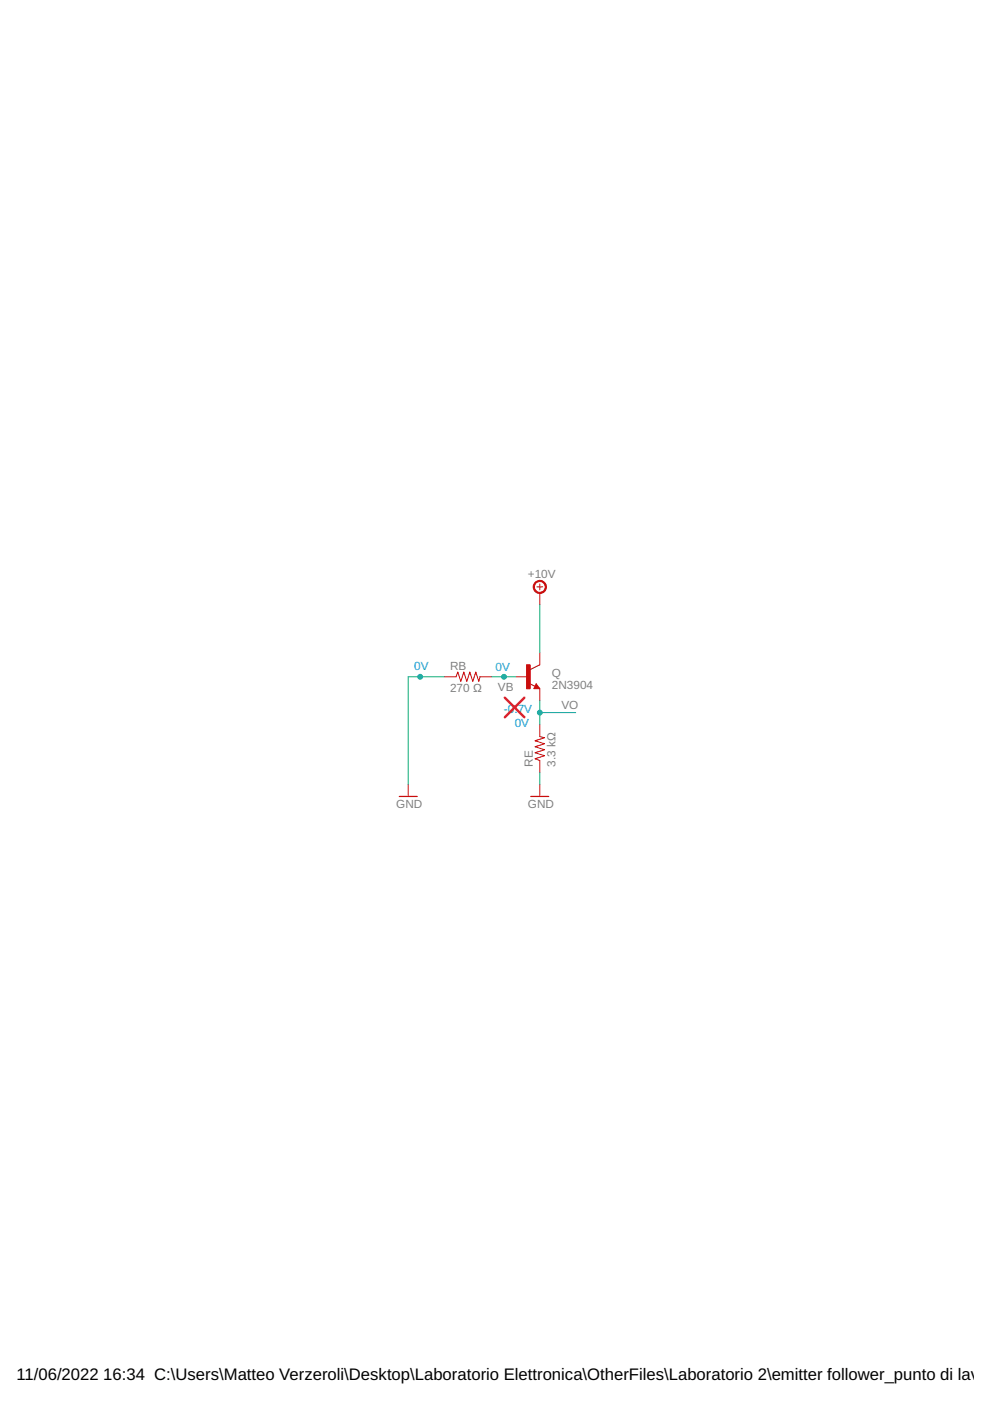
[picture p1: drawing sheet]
<svg xmlns="http://www.w3.org/2000/svg" width="210mm" height="297mm" viewBox="0 0 210 297" stroke-linecap="round" stroke-linejoin="round" font-family="sans-serif">
<path d="M113.8 124.4h1.3M114.4 138.4v2.5l-2 1.1M114.4 123.8v1.3M114.4 125.7v2.5M94.1 143.5h2.6l.4-1 .6 2 .6-2 .7 2 .6-2 .6 2 .7-2 .6 2 .3-1h2.5M109.4 143.5h2.5M112.2 144.9l1.3 .6M113.7 145l.7 1h-1.2zM114.4 153.6v2.6l1.1 .2-2.1 .7 2.1 .6-2.1 .6 2.1 .7-2.1 .6 2.1 .6-2.1 .7 1 .3v2.6M114.4 146v2.5M86.6 166.3v2.6M114.4 166.3v2.6" fill="none" stroke="#c90d0c" stroke-width=".21"/>
<path d="M113.7 145.5l.1 .3h-.4l.3-.6 .5 .7h-.8M84.6 168.9h3.9M112.5 168.9h3.9" fill="none" stroke="#c90d0c" stroke-width=".25"/>
<path d="M111.7 140.9h.7v5.1h-.7z" fill="#c90d0c" stroke="#c90d0c" stroke-width=".21"/>
<path d="M113.4 123.5a1.4 1.4 0 0 1 2.3 .2 1.4 1.4 0 0 1-.9 2.1 1.4 1.4 0 0 1-1.7-1.4h.2a1.15 1.15 0 0 1 1.6-1 1.15 1.15 0 0 1 .3 1.9 1.15 1.15 0 0 1-1.9-.6v-.3h-.2z" fill-rule="evenodd" fill="#c90d0c" stroke="#c90d0c" stroke-width=".21"/>
<path d="M114.4 128.2v10.2M94.1 143.5h-7.5v22.8M104.3 143.5h5.1M114.4 148.5v5.1M114.4 151.1h7.7M114.4 163.8v2.5" fill="none" stroke="#0dab76" stroke-width=".21"/>
<g fill="#0dab76" stroke="#0dab76" stroke-width=".21">
<circle cx="114.4" cy="151.1" r=".51"/>
<circle cx="106.8" cy="143.5" r=".51"/>
<circle cx="89.1" cy="143.5" r=".51"/>
</g>
<path d="M107 147.9l4.2 4.2M111.2 147.9l-4.2 4.2" fill="none" stroke="#e52237" stroke-width=".52"/>
<text font-size="3.5" x="3.5" y="292.5">11/06/2022 16:34 C:\Users\Matteo Verzeroli\Desktop\Laboratorio Elettronica\OtherFiles\Laboratorio 2\emitter follower_punto di lavoro</text>
<g font-size="2.5" fill="#808080">
<text x="111.9" y="122.5">+10V</text>
<text x="95.4" y="142">RB</text>
<text x="117" y="143.5">Q</text>
<text x="95.4" y="146.8">270 Ω</text>
<text x="105.6" y="146.5">VB</text>
<text x="117" y="146">2N3904</text>
<text x="119" y="150.3">VO</text>
<text x="113" y="162.5" transform="rotate(-90 113 162.5)">RE</text>
<text x="117.8" y="162.5" transform="rotate(-90 117.8 162.5)">3.3 kΩ</text>
<text x="84" y="171.4">GND</text>
<text x="111.9" y="171.4">GND</text>
</g>
<g font-size="2.5" fill="#0696d7">
<text x="87.8" y="142">0V</text>
<text x="105.1" y="142.2">0V</text>
<text x="106.8" y="151.1">-0.7V</text>
<text x="109.1" y="154.1">0V</text>
</g>
</svg>
